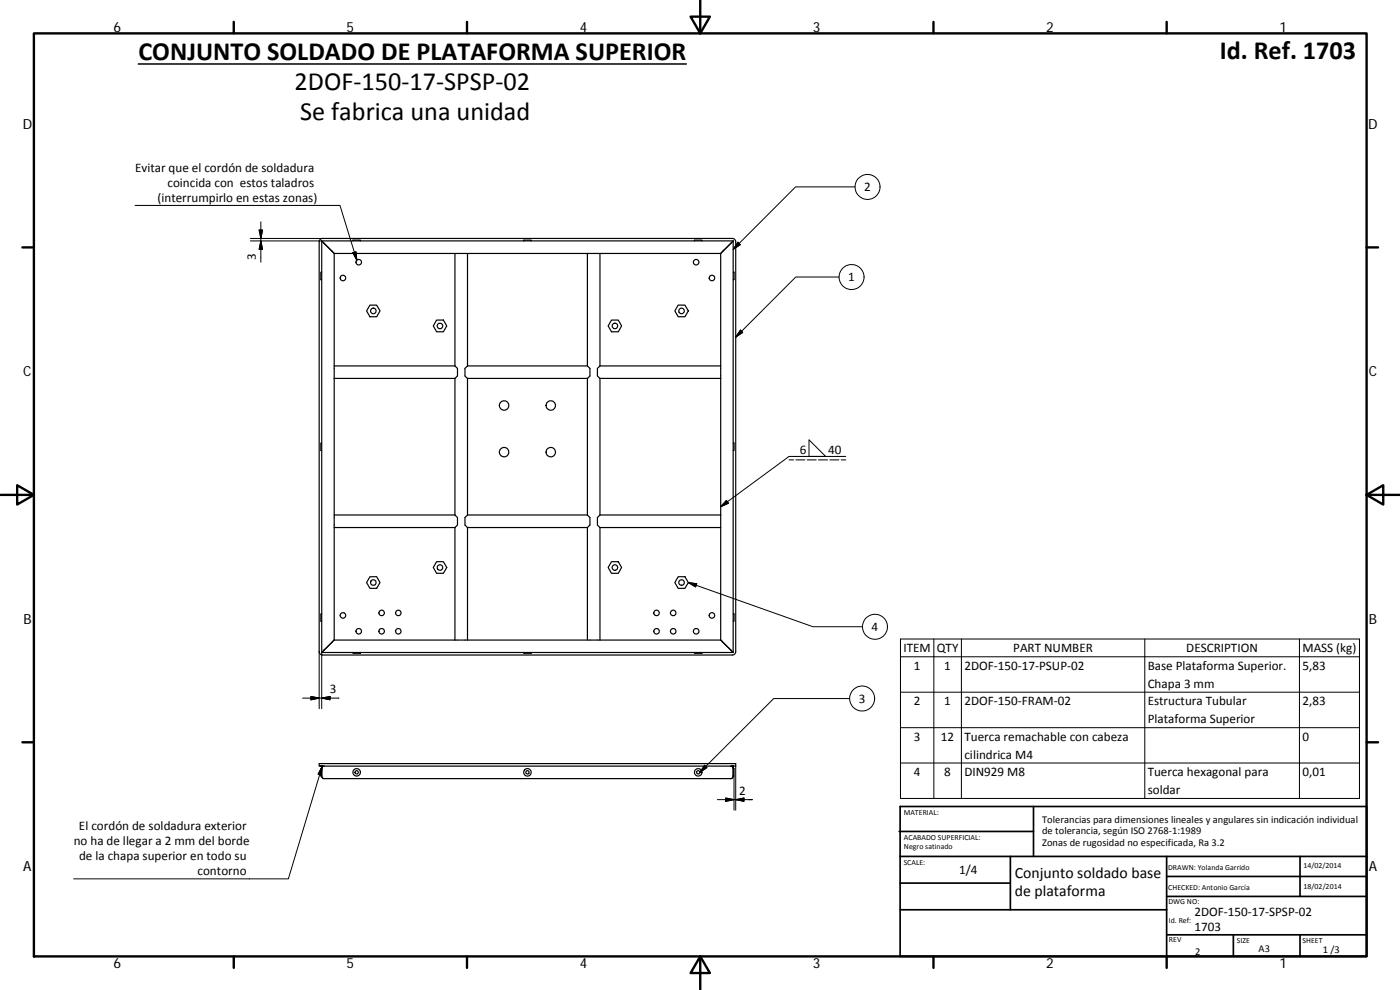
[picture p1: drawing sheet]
<svg xmlns="http://www.w3.org/2000/svg" width="420mm" height="297mm" viewBox="0 0 420 297" stroke-linecap="round" stroke-linejoin="round" font-family="sans-serif">
<g fill="none" stroke="#000" stroke-width=".36">
<path d="M96.2 71.8l.6-.3h123l.6 .3 .4 .7v123l-.4 .8-.6 .2h-123l-.8-.3-.2-.7v-123zM96.6 72.3l3.7 3.8M96.6 72.3h123.4M96.6 72.3v123.5M100.3 76.1h36.2M100.3 76.1v33.7M105.9 72.3a.81 .81 0 0 1 1.1-.2h1.2v.2M136.5 76.1v33.7M136.5 76.1h3.8v33.7M140.3 76.1h36M157.2 72.3v-.2h2.2v.2M176.3 76.1h3.8"/>
<path d="M176.3 76.1v33.7M180.1 76.1h36.2M180.1 76.1v33.7M208.4 72.3a.81 .81 0 0 1 1.1-.2 .81 .81 0 0 1 1.2 .2M216.3 76.1v33.7M220 72.3l-3.7 3.8M220 72.3v123.5M96.6 81.7h-.3v2.2h.3M111 91.5h2l1.1 1.8-1.1 1.7h-2l-1-1.7zM131 96h2.1l1 1.8-1 1.7h-2.1l-1-1.7zM183.5 96h2.1l1 1.8-1 1.7h-2.1l-1-1.7zM203.5 91.5h2.1l1 1.8-1 1.7h-2.1l-1-1.7z"/>
<path d="M220 81.7h.3v2.2h-.3M100.3 113.5v41M100.3 113.5h36.2M100.3 109.8v3.7M100.3 109.8h36.2M136.5 109.8l.8 .7v2.3l-.8 .7M136.5 113.5v41M140.3 109.8l-.8 .7v2.3l.8 .7M140.3 113.5h36M140.3 109.8h36M140.3 113.5v41M176.3 113.5v41"/>
<path d="M176.3 109.8l.7 .7v2.3l-.7 .7M180.1 109.8h36.2M180.1 109.8l-.8 .7v2.3l.8 .7M180.1 113.5h36.2M180.1 113.5v41M216.3 113.5v41M216.3 109.8v3.7M96.6 132.9h-.3v2.3h.3M220 132.9h.3v2.3h-.3M100.3 158.3h36.2M100.3 158.3v33.7M136.5 154.5h-36.2v3.8"/>
<path d="M136.5 154.5l.8 .8v2.2l-.8 .8M136.5 158.3v33.7M140.3 154.5l-.8 .8v2.2l.8 .8M140.3 158.3h36M140.3 154.5h36M140.3 158.3v33.7M176.3 154.5l.7 .8v2.2l-.7 .8M176.3 158.3v33.7h3.8M180.1 154.5l-.8 .8v2.2l.8 .8M180.1 154.5h36.2M180.1 158.3v33.7M216.3 154.5v3.8h-36.2"/>
<path d="M216.3 158.3v33.7M111 173h2l1.1 1.8-1.1 1.7h-2l-1-1.7zM131 168.5h2.1l1 1.8-1 1.7h-2.1l-1-1.7zM183.5 168.5h2.1l1 1.8-1 1.7h-2.1l-1-1.7zM203.5 173h2.1l1 1.8-1 1.7h-2.1l-1-1.7zM96.6 184.2h-.3v2.2h.3M96.6 195.8h123.4M100.3 192h36.2M100.3 192l-3.7 3.8M105.9 195.8v.2h2.3v-.2M136.5 192h3.8M140.3 192h36"/>
<path d="M157.2 195.8v.2h2.2v-.2M180.1 192h36.2M208.4 195.8v.2h2.3v-.2M216.3 192l3.7 3.8M220 184.2h.3v2.2h-.3M95.8 229.1h125v.8h-125zM96.6 230.6h-.3v2.3h.3M96.6 232.9l.1 .4 .6 .3h122l.6-.3 .1-.4M96.6 230.6v2.3M97.3 229.9l-.5 .1-.2 .6M219.3 229.9l.5 .1 .2 .6-.2-.6zM220 230.6v2.3"/>
<path d="M220 230.6h.3v2.3h-.3"/>
<circle cx="107.7" cy="78.7" r=".83"/>
<circle cx="208.9" cy="78.7" r=".83"/>
<circle cx="102.9" cy="83.4" r=".83"/>
<circle cx="112" cy="93.3" r=".84"/>
<circle cx="132" cy="97.8" r=".82"/>
<circle cx="184.6" cy="97.8" r=".83"/>
<circle cx="204.5" cy="93.3" r=".83"/>
<circle cx="213.7" cy="83.4" r=".83"/>
<circle cx="151.3" cy="135.7" r="1.42"/>
<circle cx="151.3" cy="121.7" r="1.42"/>
<circle cx="165.3" cy="121.7" r="1.42"/>
<circle cx="165.3" cy="135.7" r="1.42"/>
<circle cx="112" cy="174.8" r=".83"/>
<circle cx="132" cy="170.3" r=".83"/>
<circle cx="184.6" cy="170.3" r=".83"/>
<circle cx="204.5" cy="174.8" r=".82"/>
<circle cx="102.9" cy="184.6" r=".83"/>
<circle cx="107.7" cy="189.4" r=".83"/>
<circle cx="114.5" cy="183.9" r=".82"/>
<circle cx="114.5" cy="189.4" r=".82"/>
<circle cx="119.5" cy="183.9" r=".82"/>
<circle cx="119.5" cy="189.4" r=".82"/>
<circle cx="197" cy="183.9" r=".83"/>
<circle cx="197" cy="189.4" r=".83"/>
<circle cx="202" cy="183.9" r=".83"/>
<circle cx="202" cy="189.4" r=".83"/>
<circle cx="208.9" cy="189.4" r=".83"/>
<circle cx="213.7" cy="184.6" r=".83"/>
<circle cx="107" cy="231.7" r="1.13"/>
<circle cx="107" cy="231.7" r=".5"/>
<circle cx="158.3" cy="231.7" r=".51"/>
<circle cx="158.3" cy="231.7" r="1.13"/>
<circle cx="209.5" cy="231.7" r=".5"/>
<circle cx="209.5" cy="231.7" r="1.12"/>
</g>
<g fill="none" stroke="#000" stroke-width=".3">
<path d="M256.6 56.1h-17.8l-18.8 18.7M40.5 61.6h61.5l5.1 16.5M75.1 72.3h21.5M75.1 71.5h21.7M77.8 69h1l-.5 2.5zM78.3 66.5v12.2M78.3 72.3l.5 2.5h-1zM105.9 75.8l.9-.3 .3 2.6zM221.5 72.7l.7 .7-2.2 1.4zM222.2 99l.7 .7-2.1 1.5zM251.8 83.1h-13l-18 18.1M236.8 138h1.4"/>
<path d="M238.9 138h2.7M242.2 138h2.8M242.8 132l5 4.9h-5zM245.6 138h2.8M249 138h2.8M252.4 138h1.4M253.8 136.9h-17l-20.5 15.1M218 150.2l.6 .8-2.3 1zM206.6 174.8l37.4 13.2h14.8M206.6 174.8l2.5 .4-.3 .9zM95.8 195.5v17.1M96.6 195.8v16.8"/>
<path d="M270.2 191.7h137.8v47.9h-137.8zM270.2 197.1h137.8M280.3 191.7v47.9M288.5 191.7v47.9M343.6 191.7v47.9M390 191.7v47.9M90.8 209.5h10.9M93.3 209l2.5 .5-2.5 .5zM96.6 209.5l2.4-.5v1zM255 209.6h-22.8l-22.2 22.1M270.2 207.7h137.8M270.2 218.3h137.8"/>
<path d="M96.3 229.9h.4v.3zM96.7 230l-10.2 33.7h-64.4M96.7 230l-.3 2.6-.9-.3zM211.4 229.6l.8 .7-2.2 1.4zM215.3 239.9h10.5M217.8 239.4l2.5 .5-2.5 .5zM219.7 229.9h.4v.3zM220.3 232.9v10.2M220.8 239.9l2.5-.5v1zM220.8 229.9v13.2M270.2 228.9h137.8"/>
<circle cx="260.4" cy="56.1" r="3.7"/>
<circle cx="255.6" cy="83.1" r="3.8"/>
<circle cx="262.6" cy="188.1" r="3.7"/>
<circle cx="258.7" cy="209.6" r="3.8"/>
</g>
<g fill="#000" stroke="#000" stroke-width=".3">
<path d="M77.8 69h1l-.5 2.5zM78.3 72.3l.5 2.5h-1zM105.9 75.8l.9-.3 .3 2.6zM221.5 72.7l.7 .7-2.2 1.4zM222.2 99l.7 .7-2.1 1.5zM218 150.2l.6 .8-2.3 1zM206.6 174.8l2.5 .4-.3 .9zM93.3 209l2.5 .5-2.5 .5zM96.6 209.5l2.4-.5v1zM96.7 230l-.3 2.6-.9-.3zM96.3 229.9h.4v.3zM211.4 229.6l.8 .7-2.2 1.4z"/>
<path d="M219.7 229.9h.4v.3zM220.8 239.9l2.5-.5v1zM217.8 239.4l2.5 .5-2.5 .5z"/>
</g>
<g fill="none" stroke="#000" stroke-width=".71">
<path d="M10.2 10h399.9v277h-399.9zM70.2 6.6v3.4M140.2 6.6v3.4M207.3 5h5.8l-2.9 5zM210.2 0v10M280.2 6.6v3.4M350.1 6.6v3.4M6.7 74.2h3.5M410.1 74.2h3.5M.2 148.5h10M5.2 145.6l5 2.9-5 2.9zM410.1 148.5l5-2.9v5.8z"/>
<path d="M410.1 148.5h10M6.7 222.7h3.5M410.1 222.7h3.5M70.2 287v3.4M140.2 287v3.4M210.2 287l2.9 5h-5.8zM210.2 287v10M280.2 287v3.4M350.1 287v3.4"/>
</g>
<g fill="none" stroke="#000" stroke-width=".51">
<path d="M269.8 249.5h40.4M270.1 242h140v45h-140zM270.1 257h140M303.2 257v16M310.2 242v15M350.1 257v30M390.2 257v12M270.1 265h33.1M270.1 273h80M350.1 269h60M350.1 263h60M350.1 280.5h60"/>
<path d="M370.2 280.5v6.5M390.2 280.5v6.5"/>
</g>
<path d="M41.5 19.2h164.5" fill="none" stroke="#000" stroke-width=".46"/>
<g font-size="7.9">
<text x="366.1" y="17.6">Id. Ref. 1703</text>
<text x="41.5" y="18.1">CONJUNTO SOLDADO DE PLATAFORMA SUPERIOR</text>
<text x="88.4" y="27.1">2DOF‐150‐17‐SPSP‐02</text>
<text x="90.1" y="36.1">Se fabrica una unidad</text>
</g>
<g font-size="4.7">
<text x="304.6" y="263.5">Conjunto soldado base</text>
<text x="304.6" y="268.9">de plataforma</text>
</g>
<g font-size="4.2">
<text x="34" y="9.6">6</text>
<text x="104" y="9.6">5</text>
<text x="174" y="9.6">4</text>
<text x="244" y="9.6">3</text>
<text x="314" y="9.6">2</text>
<text x="384" y="9.6">1</text>
<text x="6.8" y="38.7">D</text>
<text x="410.6" y="38.7">D</text>
<text x="7" y="112.9">C</text>
<text x="410.8" y="112.9">C</text>
<text x="7" y="187.1">B</text>
<text x="410.8" y="187.1">B</text>
<text x="7" y="261.3">A</text>
<text x="410.8" y="261.3">A</text>
<text x="34" y="290.4">6</text>
<text x="104" y="290.4">5</text>
<text x="174" y="290.4">4</text>
<text x="244" y="290.4">3</text>
<text x="314" y="290.4">2</text>
<text x="384" y="290.4">1</text>
</g>
<g font-size="3.9">
<text x="40.5" y="51.6">Evitar que el cordón de soldadura</text>
<text x="50.3" y="56.1">coincida con estos taladros</text>
<text x="259.3" y="57.3">2</text>
<text x="47.3" y="60.6">(interrumpirlo en estas zonas)</text>
<text x="76.7" y="78" transform="rotate(-90 76.7 78)">3</text>
<text x="254.6" y="84.4">1</text>
<text x="240" y="136.2">6</text>
<text x="248.5" y="136.2">40</text>
<text x="261.6" y="189.3">4</text>
<text x="271.1" y="195.6">ITEM</text>
<text x="281.1" y="195.6">QTY</text>
<text x="304.1" y="195.6">PART NUMBER</text>
<text x="356" y="195.6">DESCRIPTION</text>
<text x="390.9" y="195.7">MASS (kg)</text>
<text x="274.2" y="201">1</text>
<text x="283.4" y="201">1</text>
<text x="289.4" y="201">2DOF‐150‐17‐PSUP‐02</text>
<text x="344.5" y="201.1">Base Plataforma Superior.</text>
<text x="390.9" y="201">5,83</text>
<text x="99" y="207.9">3</text>
<text x="344.5" y="206.4">Chapa 3 mm</text>
<text x="257.7" y="210.8">3</text>
<text x="274.2" y="211.6">2</text>
<text x="283.4" y="211.6">1</text>
<text x="289.4" y="211.6">2DOF‐150‐FRAM‐02</text>
<text x="344.5" y="211.7">Estructura Tubular</text>
<text x="390.9" y="211.6">2,83</text>
<text x="344.5" y="217">Plataforma Superior</text>
<text x="274.2" y="222.2">3</text>
<text x="282.4" y="222.2">12</text>
<text x="289.4" y="222.3">Tuerca remachable con cabeza</text>
<text x="289.4" y="227.6">cilindrica M4</text>
<text x="390.9" y="222.2">0</text>
<text x="274.2" y="232.8">4</text>
<text x="283.4" y="232.9">8</text>
<text x="289.4" y="232.9">DIN929 M8</text>
<text x="344.5" y="232.9">Tuerca hexagonal para</text>
<text x="390.9" y="232.9">0,01</text>
<text x="221.8" y="238.4">2</text>
<text x="344.5" y="238.3">soldar</text>
<text x="23.7" y="249.1">El cordón de soldadura exterior</text>
<text x="22.1" y="253.6">no ha de llegar a 2 mm del borde</text>
<text x="23.7" y="258.1">de la chapa superior en todo su</text>
<text x="59.3" y="262.6">contorno</text>
<text x="287.9" y="262.2">1/4</text>
<text x="358.5" y="274.9">2DOF‐150‐17‐SPSP‐02</text>
<text x="358.5" y="279.4">1703</text>
</g>
<g font-size="3.1">
<text x="312.8" y="246.8">Tolerancias para dimensiones lineales y angulares sin indicación individual</text>
<text x="312.8" y="250.4">de tolerancia, según ISO 2768‐1:1989</text>
<text x="312.8" y="254">Zonas de rugosidad no especificada, Ra 3.2</text>
<text x="358.7" y="286.4">2</text>
<text x="377.7" y="285.6">A3</text>
<text x="397" y="285.8">1 /3</text>
</g>
<g font-size="2.4">
<text x="271.2" y="244.4">MATERIAL:</text>
<text x="271.3" y="251.9">ACABADO SUPERFICIAL:</text>
<text x="271.3" y="254.6">Negro satinado</text>
<text x="271.2" y="259.7">SCALE:</text>
<text x="350.6" y="260.9">DRAWN: Yolanda Garrido</text>
<text x="391.2" y="260.6">14/02/2014</text>
<text x="350.6" y="267">CHECKED: Antonio García</text>
<text x="391.2" y="266.6">18/02/2014</text>
<text x="350.6" y="271.4">DWG NO:</text>
<text x="350.8" y="276.8">Id. Ref:</text>
<text x="350.8" y="282.8">REV</text>
<text x="371.2" y="282.9">SIZE</text>
<text x="390.9" y="282.9">SHEET</text>
</g>
</svg>
